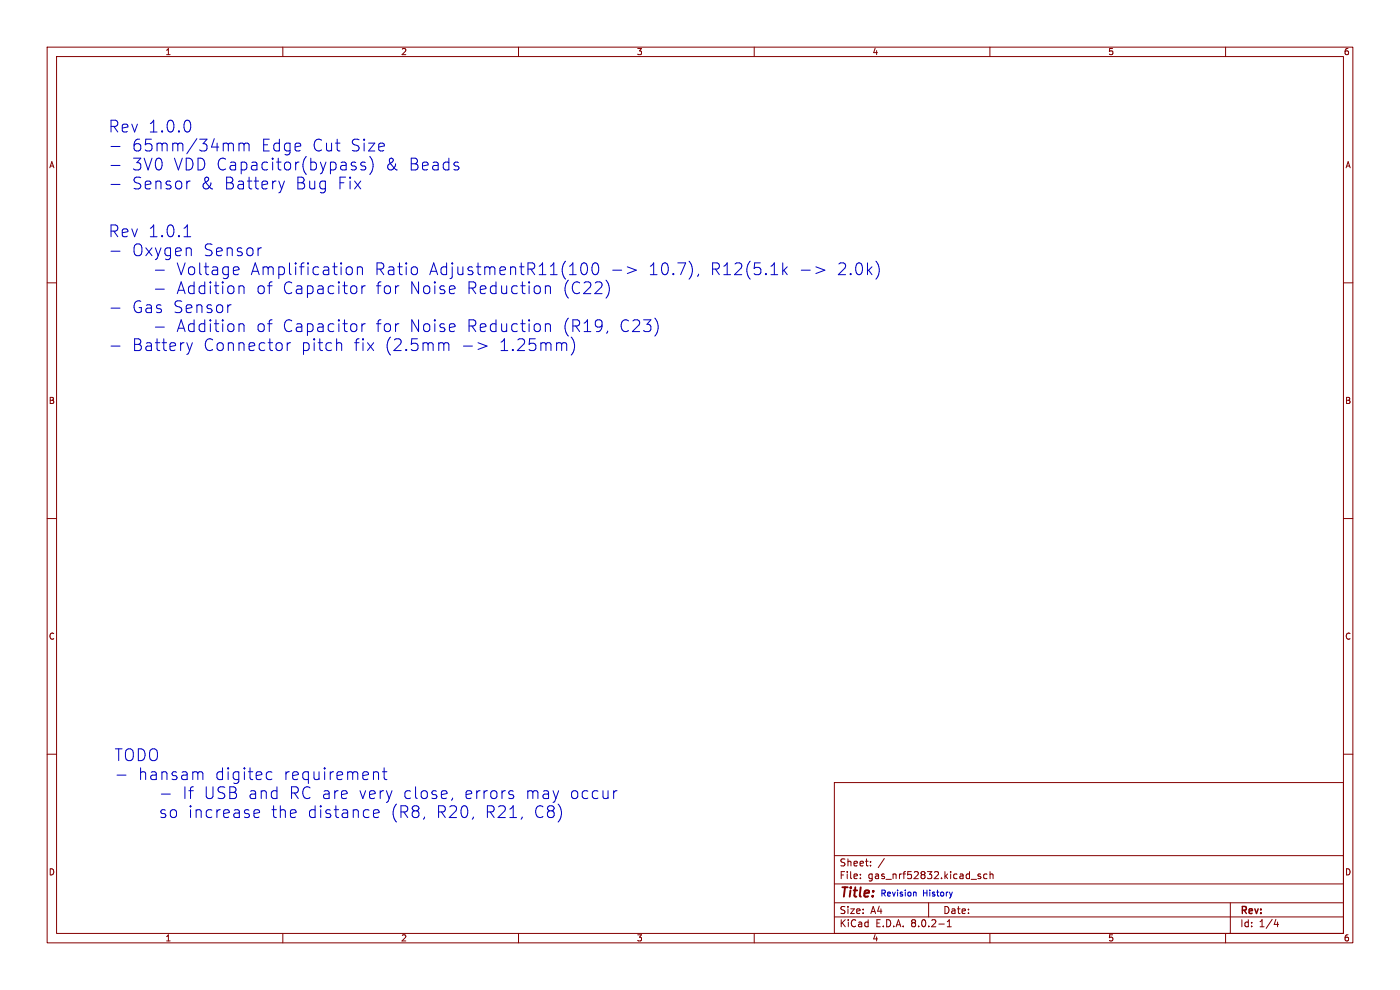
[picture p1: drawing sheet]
<svg xmlns="http://www.w3.org/2000/svg" width="297mm" height="210mm" viewBox="0 0 297 210" stroke-linecap="round" stroke-linejoin="round" font-family="sans-serif">
<g fill="none" stroke="#840000" stroke-width=".21">
<path d="M10 10h277v190h-277zM12 12h273v186h-273zM60 10v2M110 10v2M160 10v2M210 10v2M260 10v2M10 60h2M285 60h2M10 110h2M285 110h2M10 160h2"/>
<path d="M285 160h2M177 166h108v32h-108zM60 198v2M110 198v2M160 198v2M177 194.5h108M177 191.5h108M177 187.5h108M177 181.5h108M182.5 186.3v.1M182.5 185.5v.1M184.7 183.6v.1"/>
<path d="M184.7 182.8v.1M187.6 182.1l-1.3 2M197 191.5v3M199.2 196h1.1M201 196.6h.8M201 195.5l.4-.4v1.5M208 185.5l-.3-.1-.2 .2v.2l.5 .2v.3h-.5M209.4 185.5l-.4-.1-.3 .3 .1 .6h.6M210 198v2M210 184.9v1.5M210 185.5l.2-.1 .4 .1 .1 .9M260 198v2"/>
<path d="M261 191.5v6.5M270.7 195l-.4 1.1h.9M271 195.6v1"/>
</g>
<g fill="none" stroke="#0000c2" stroke-width=".21">
<path d="M23.6 31.1h1.9M23.6 35.1h1.9M23.6 39.1h1.9M39.9 25.5a1.56 1.56 0 0 1 0 2.5M40.3 38.4l-.4 .1M48.8 30.4l.6 .1 .1 .2v1.3M50.7 30.4v1.6M50.7 30.6a.62 .62 0 0 1 1.1 .1M51.8 30.7v1.3M51.8 30.7l.3-.3 .6 .1 .1 1.5M59.2 38.4l.5 1.7M60.3 38.4l-.6 1.7"/>
<path d="M74.6 35.1l.9 .2 .1 .3-.1 .3-.8 .2M74.6 34.5l.3-.1 .6 .1M77.5 34.5l-.6-.1-.4 .3 .2 .4 .8 .2 .1 .3-.1 .3-.3 .2-.7-.2M78.6 33.3a2.9 2.9 0 0 1-.2 3.7M97.2 35.3l.2 .3-.2 .3M23.6 53.3h1.9M33 57.3h1.9M39 50.2h1.5M39.5 48.1l.2-.4v2.5M49.9 56.6l.7 .1 .1 .5-1.2 .2M50.6 58.1l-.7 .2M55.5 52.6l-.5 .1"/>
<path d="M59.7 40.1l-.3 .7M73.6 56.8a.68 .68 0 0 1 .6-.2 .68 .68 0 0 1 .5 .5v.7a.68 .68 0 0 1-.5 .5 .68 .68 0 0 1-.6-.3M75.8 56.8a.62 .62 0 0 1 1.1 .2v1.3M75.8 56.6v1.7M88.3 56.7l.3 .4v.7l-.3 .3M123.4 56a.6 .6 0 0 1 .7-.2 .6 .6 0 0 1 .4 .4 1.29 1.29 0 0 1-.7 2.1 1.52 1.52 0 0 1-.4-2.3zM125.9 55.9a.59 .59 0 0 1 1 .3 1.29 1.29 0 0 1-.7 2.1 1.66 1.66 0 0 1-.3-2.4zM128.7 59.6a2.9 2.9 0 0 1-.1 3.6M133.1 56.6l1.9 .7-1.9 .7M148.2 58.1l-.2 .5M166.1 55.8v2.5M166.3 57.3l.7 1"/>
<path d="M167 56.6l-.9 1M170 57.3h1.9M173.1 56.6l1.9 .7-1.9 .7M185.8 55.4a2.87 2.87 0 0 1 0 3.8M23.6 65.4h1.9M23.6 73.4h1.9M33 61.3h1.9M33 69.4h1.9M39.6 72.7l.6 1.7M40.2 74.4l-.2 .6M40.8 72.7l-.6 1.7M49 64.6l-.4 .2"/>
<path d="M50.7 60.9a.62 .62 0 0 1 1.1 .1v1.3M50.7 68.9a.62 .62 0 0 1 1.1 .1v1.3M60.9 72.7v1.7M61.7 72.7a.64 .64 0 0 0-.8 .5M71.8 72.7l.6 .1 .1 .3v1.3M76.8 60.6v1.7M76.8 68.7v1.6M77.5 60.6a.64 .64 0 0 0-.7 .5M77.5 68.7a.64 .64 0 0 0-.7 .5M93.8 72.7l.4 .4M94.2 73.1l.3-.4 .6 .1 .1 1.6M94.2 73.1v1.3"/>
<path d="M96.4 60.7l.1 .5-1.2 .3M96.4 68.8l.1 .5-1.2 .2M98.3 73.4h1.9M101.4 72.7l1.9 .7-1.9 .7M115.7 60.9a.62 .62 0 0 1 1.1 .1v1.3M115.7 60.6v1.7M115.7 68.7v1.6M115.7 68.9a.62 .62 0 0 1 1.1 .1v1.3M120.1 72.8l.1 1.6M121.8 72.6a2.88 2.88 0 0 1-.6 2.7M128.9 70.2l-.2 .5M139.3 68l.1 .2a2.97 2.97 0 0 1-.1 2.6"/>
<path d="M24.8 164.4h1.9M34.2 168.4h1.9M35.1 171.9l-.6-.1-.4 .3 .1 .4 .9 .2 .1 .2-.1 .4-.3 .1-.7-.1M36.3 172a.68 .68 0 0 1 .6-.3 .68 .68 0 0 1 .5 .5v.7a.68 .68 0 0 1-.6 .6 .68 .68 0 0 1-.7-.6zM42.3 163.7l.6 .1 .1 .3v1.3M53.9 173.1l.3 .3 .7-.1M53.9 172.1l.3-.3h.5l.4 .3v.3l-1.2 .2M56.5 164.9l.5 .5 .7-.1M57.7 163.8l-.7-.1-.5 .5M79.2 172.6l1.2-.2-.1-.5-.7-.1-.4 .3 .1 1.2 .3 .1 .7-.1M79.3 163.8l.3-.1 .6 .1 .1 1.6M81.1 163.7h1"/>
<path d="M81.5 162.9v2.1l.1 .3 .5 .1M90.1 173.3l-.2 .4M96 169.3l-.2 .5M100.4 173.3l-.1 .4M108 168.4l.9 .3 .1 .3-.4 .4-.7-.1M108 167.9l.3-.2 .6 .2M110.8 173.3l-.1 .4M130.2 167.7v1.7M130.9 167.7a.64 .64 0 0 0-.7 .5M193.9 189.3h.4v.8M202 189.2l-.3 .9"/>
</g>
<g font-size="3.5" fill="#0000c2">
<text x="22.9" y="28.3">Rev 1.0.0</text>
<text x="27.8" y="32.3">65mm/34mm</text>
<text x="55.2" y="32.3">Edge</text>
<text x="65.9" y="32.3">Cut</text>
<text x="74" y="32.3">Size</text>
<text x="27.8" y="36.4">3V0</text>
<text x="27.8" y="40.4">Sensor</text>
<text x="36.6" y="36.4">VDD Capacitor(bypass)</text>
<text x="42.3" y="40.4">&amp;</text>
<text x="47.3" y="40.4">Battery</text>
<text x="62.3" y="40.4">Bug</text>
<text x="71.2" y="40.4">Fix</text>
<text x="81.4" y="36.4">&amp;</text>
<text x="86.3" y="36.4">Beads</text>
<text x="22.9" y="50.5">Rev 1.0.1</text>
<text x="27.8" y="54.6">Oxygen</text>
<text x="37.2" y="58.6">Voltage</text>
<text x="42.9" y="54.6">Sensor</text>
<text x="52.9" y="58.6">Amplification</text>
<text x="79.2" y="58.6">Ratio</text>
<text x="90.7" y="58.6">AdjustmentR11(100</text>
<text x="129.1" y="58.6">-&gt;</text>
<text x="137.1" y="58.6">10.7),</text>
<text x="150.2" y="58.6">R12(5.1k</text>
<text x="177" y="58.6">2.0k)</text>
<text x="37.2" y="62.6">Addition</text>
<text x="54.1" y="62.6">of</text>
<text x="59.6" y="62.6">Capacitor</text>
<text x="79.4" y="62.6">for</text>
<text x="86.5" y="62.6">Noise</text>
<text x="98.6" y="62.6">Reduction</text>
<text x="118.9" y="62.6">(C22)</text>
<text x="27.8" y="66.6">Gas Sensor</text>
<text x="37.2" y="70.7">Addition</text>
<text x="54.1" y="70.7">of</text>
<text x="59.6" y="70.7">Capacitor</text>
<text x="79.4" y="70.7">for</text>
<text x="86.5" y="70.7">Noise</text>
<text x="98.6" y="70.7">Reduction</text>
<text x="118.9" y="70.7">(R19,</text>
<text x="130.9" y="70.7">C23)</text>
<text x="27.8" y="74.7">Battery</text>
<text x="42.9" y="74.7">Connector</text>
<text x="63.6" y="74.7">pitch</text>
<text x="74.7" y="74.7">fix</text>
<text x="81.2" y="74.7">(2.5mm</text>
<text x="105.4" y="74.7">1.25mm)</text>
<text x="24.1" y="161.7">TODO</text>
<text x="29.1" y="165.7">hansam</text>
<text x="45.4" y="165.7">digitec</text>
<text x="59.8" y="165.7">requirement</text>
<text x="38.5" y="169.7">If</text>
<text x="39.7" y="173.7">increase</text>
<text x="43" y="169.7">USB and</text>
<text x="57.3" y="173.7">the</text>
<text x="61" y="169.7">RC are</text>
<text x="65" y="173.7">distance</text>
<text x="75.7" y="169.7">very</text>
<text x="82.5" y="173.7">(R8,</text>
<text x="85" y="169.7">close,</text>
<text x="92.1" y="173.7">R20,</text>
<text x="98" y="169.7">errors</text>
<text x="102.4" y="173.7">R21,</text>
<text x="110.9" y="169.7">may</text>
<text x="112.8" y="173.7">C8)</text>
<text x="120.3" y="169.7">occur</text>
</g>
<text font-size="2.8" fill="#840000" x="178" y="190.9">Title:</text>
<g font-size="2.1" fill="#840000">
<text x="178" y="184">Sheet:</text>
<text x="178" y="186.7">File:</text>
<text x="184.1" y="186.7">gas_nrf52832.kicad_sch</text>
<text x="178" y="196.9">KiCad</text>
<text x="178" y="194.1">Size:</text>
<text x="184.7" y="194.1">A4</text>
<text x="185.7" y="196.9">E.D.A.</text>
<text x="193.3" y="196.9">8.0.2-1</text>
<text x="200" y="194.1">Date:</text>
<text x="263" y="194.3">Rev:</text>
<text x="263" y="196.9">Id:</text>
<text x="267.1" y="196.9">1/4</text>
</g>
<g font-size="1.8" fill="#840000">
<text x="35" y="11.9">1</text>
<text x="85" y="11.9">2</text>
<text x="135" y="11.9">3</text>
<text x="185" y="11.9">4</text>
<text x="235" y="11.9">5</text>
<text x="285" y="11.9">6</text>
<text x="10.3" y="35.9">A</text>
<text x="285.3" y="35.9">A</text>
<text x="10.3" y="85.9">B</text>
<text x="285.3" y="85.9">B</text>
<text x="10.3" y="135.9">C</text>
<text x="285.3" y="135.9">C</text>
<text x="10.3" y="185.9">D</text>
<text x="285.3" y="185.9">D</text>
<text x="35" y="199.9">1</text>
<text x="85" y="199.9">2</text>
<text x="135" y="199.9">3</text>
<text x="185" y="199.9">4</text>
<text x="235" y="199.9">5</text>
<text x="285" y="199.9">6</text>
</g>
<g font-size="1.8" fill="#0000c2">
<text x="186.7" y="190.2">Revision</text>
<text x="195.7" y="190.2">History</text>
</g>
</svg>
